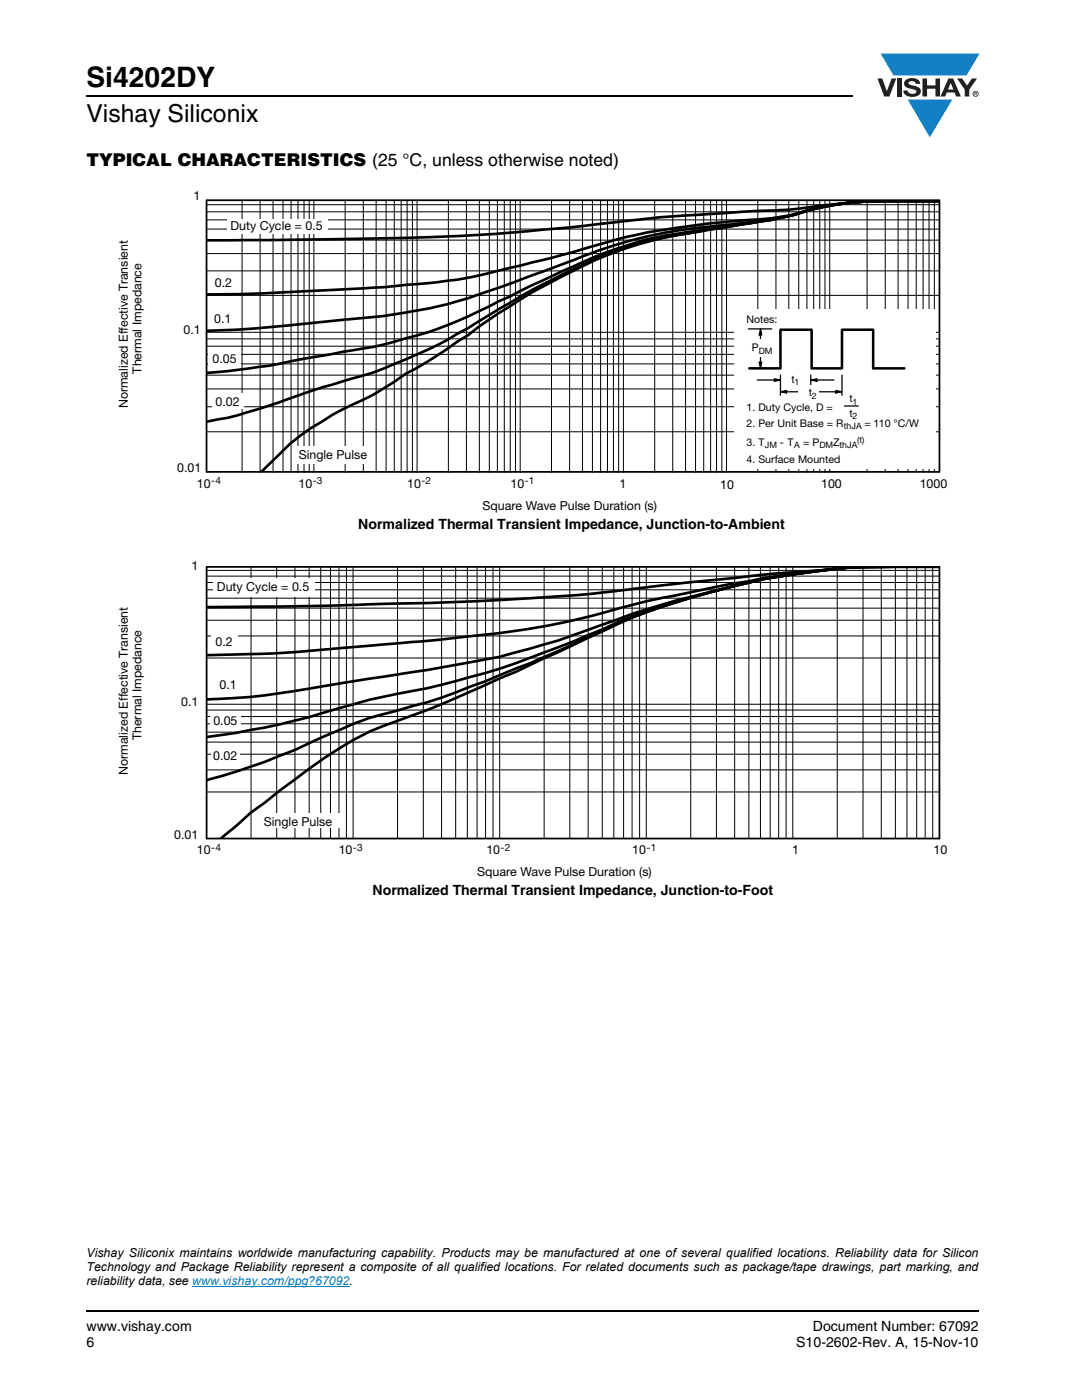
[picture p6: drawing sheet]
<svg xmlns="http://www.w3.org/2000/svg" width="216mm" height="279mm" viewBox="0 0 216 279" stroke-linecap="round" stroke-linejoin="round" font-family="sans-serif">
<path d="M17.1 18.9h.2v.3h-.2zM17.1 261.5h.2v.4h-.2z" fill="#000"/>
<path d="M17.3 19.1h152.9M17.3 261.7h178.1" fill="none" stroke="#000" stroke-width=".36"/>
<path d="M175.1 10.7h20.4v16.7h-20.4z" fill="#fff"/>
<g fill="#147fc3">
<path d="M175.7 10.7h19.7l-2.5 4.4h-1.1h-13.5z"/>
<path d="M181.1 19.9h8.9l-4.5 7.5z"/>
</g>
<g fill="#231f20">
<path d="M175.1 15.7h.9l1 2.5 .9-2.5h.9l-1.3 3.6h-1.1z"/>
<path d="M179 15.7h.9v3.6h-.9z"/>
<path d="M180.7 16a2.1 2.1 0 0 1 2.8 .3l.1 .4h-.9a.79 .79 0 0 0-.7-.5 .79 .79 0 0 0-.7 .4l.2 .3 1 .2a1.08 1.08 0 0 1 1.2 1.1 1.08 1.08 0 0 1-1.1 1.1 1.73 1.73 0 0 1-2.3-1.2h.8a.96 .96 0 0 0 .8 .6 .96 .96 0 0 0 1-.4 1.31 1.31 0 0 0-1.3-.6 1.03 1.03 0 0 1-1-.6 1.03 1.03 0 0 1 .1-1.1z"/>
<path d="M184.1 15.7h.9v1.3h1.7v-1.3h.9v3.6h-.9v-1.6h-1.7v1.6h-.9z"/>
<path d="M191 15.7h1l1 1.4 .9-1.4h1.1l-1.6 2.2v1.4h-.9v-1.4z"/>
<path d="M189.7 16.5l.5 1.4h-1zM189.2 15.7l-1.5 3.6h.9l.3-.8h1.6l.3 .8h.9l-1.5-3.6z"/>
<path d="M194.2 18.7a.46 .46 0 0 1 .9 0 .46 .46 0 0 1-.9 0zM194.1 18.7a.6 .6 0 0 0 1.2 0 .6 .6 0 0 0-1.2 0z"/>
<path d="M194.6 18.5h.2v.2h-.2zM194.4 18.4v.7h.2v-.3l.4 .3-.2-.3 .1-.2v-.2z"/>
</g>
<path d="M38.4 256.7h31.3" fill="none" stroke="#007ec4" stroke-width=".2"/>
<path d="M23.5 37.9h165.5v64.3h-165.5z" fill="#fff"/>
<path d="M187.5 40.1h-10.4a140.7 140.7 0 0 0-18.9 1.7l-10.2 .5a352.9 352.9 0 0 0-25.3 2.1 474.1 474.1 0 0 1-59.6 3.4l-22 .2M187.5 40.1a189.3 189.3 0 0 0-16.7 .2 56.5 56.5 0 0 0-12.6 2.6 90.9 90.9 0 0 1-12.6 1.3 175.2 175.2 0 0 0-20.9 3.1 381.7 381.7 0 0 1-33.5 8.5 417.5 417.5 0 0 1-35 2.6l-6.7 .3-8.4 .1M187.5 40.1a194.7 194.7 0 0 0-16.7 .2 52.7 52.7 0 0 0-12.6 2.6 144.3 144.3 0 0 1-18.5 2.5 90.4 90.4 0 0 0-25.3 6.5l-2.3 .9a290.3 290.3 0 0 1-22.1 7.7 128.5 128.5 0 0 1-22.2 3.4l-11.9 1.2a180.9 180.9 0 0 1-14.8 .9M187.5 40.1a190 190 0 0 0-16.7 .2 51.6 51.6 0 0 0-12.6 2.6l-4.3 1-16.6 2.4a72.2 72.2 0 0 0-20.9 6l-10.2 4.6a215.9 215.9 0 0 1-19 8.8 102.8 102.8 0 0 1-18.9 4.5l-8.3 1.5a146.5 146.5 0 0 1-18.9 2.7M187.5 40.1a190.8 190.8 0 0 0-16.7 .2 51.4 51.4 0 0 0-12.6 2.6l-4.3 1-10.3 1.6a128 128 0 0 0-18.9 3.9 141 141 0 0 0-18.5 8.4l-6.6 3.8-6.1 3.8-2.3 1.2a88.8 88.8 0 0 1-14.6 6.9l-4 1.4a156.1 156.1 0 0 0-16.9 5.4l-4 1.3a62.2 62.2 0 0 1-10.6 2.6M187.5 40.1h-10.4a55.2 55.2 0 0 0-18.9 2.8l-4.3 1-11.3 1.8a127 127 0 0 0-14.6 2.9 77.1 77.1 0 0 0-9.6 3.5 129.9 129.9 0 0 0-24.9 14.8l-2.3 1.3-2 1.5a73.1 73.1 0 0 1-8.3 4.9 58.7 58.7 0 0 1-10.6 6.2l-4 2-1.9 1.3a34.5 34.5 0 0 0-8.7 6.6l-3.4 3.3" fill="none" stroke="#000" stroke-width=".53"/>
<g fill="none" stroke="#000" stroke-width=".2">
<path d="M41.3 43.9h146.2M41.3 42.3h146.2M41.3 45.7h146.2M41.3 59h146.2M41.3 54.1h146.2M41.3 50.6h146.2M41.3 47.9h146.2M41.3 40.9h146.2M48.3 40.1v54.2M51.9 40.1v54.2M54.5 40.1v54.2M56.5 40.1v54.2"/>
<path d="M58.1 40.1v54.2M59.5 40.1v54.2M60.7 40.1v54.2M61.7 40.1v54.2M62.6 40.1v54.2M68.9 40.1v54.2M72.5 40.1v54.2M75.1 40.1v54.2M77 40.1v54.2M78.7 40.1v54.2M80 40.1v54.2M81.2 40.1v54.2"/>
<path d="M82.3 40.1v54.2M83.2 40.1v54.2M89.5 40.1v54.2M93.1 40.1v54.2M95.6 40.1v54.2M97.6 40.1v54.2M99.2 40.1v54.2M100.6 40.1v54.2M101.8 40.1v54.2M102.9 40.1v54.2M103.8 40.1v54.2M110 40.1v54.2"/>
<path d="M113.7 40.1v54.2M116.2 40.1v54.2M118.2 40.1v54.2M119.8 40.1v54.2M121.2 40.1v54.2M122.4 40.1v54.2M123.4 40.1v54.2M124.4 40.1v54.2M130.6 40.1v54.2M134.2 40.1v54.2M136.8 40.1v54.2M138.8 40.1v54.2"/>
<path d="M140.4 40.1v54.2M141.8 40.1v54.2M143 40.1v54.2M144 40.1v54.2M145 40.1v54.2M151.2 40.1v54.2M154.8 40.1v54.2M157.4 40.1v54.2M159.4 40.1v54.2M161 40.1v54.2M162.4 40.1v54.2M163.6 40.1v54.2"/>
<path d="M164.6 40.1v54.2M165.6 40.1v54.2M173 40v54.2M176.6 40v54.2M179.2 40v54.2M181.2 40v54.2M182.8 40v54.2M184.2 40v54.2M185.4 40v54.2M186.4 40v54.2M41.3 66.3h146M41.3 77.6h146"/>
<path d="M41.3 74.9h146M41.3 72.6h146M41.3 70.7h146M41.3 69.1h146M41.3 67.6h146M41.3 86.2h146M41.3 81.2h146"/>
</g>
<path d="M146.6 61.8h40.1v31.8h-40.1z" fill="#fff"/>
<path d="M149.3 65.6h4.7M151.1 75.8h3.7M154.5 75.6l1.2 .2-1.2 .3zM155.7 78.2l1.3-.3v.5zM155.7 74.8v4.1M156.6 78.2h3.8M161.8 75.8l1.2-.2v.5zM161.8 74.8v2.1M162.6 75.8h3.8M163.4 78.2h3.7M166.8 77.9l1.2 .3-1.2 .2zM168 74.8v4.1" fill="none" stroke="#000" stroke-width=".25"/>
<path d="M154.5 75.6l1.2 .2-1.2 .3zM155.7 78.2l1.3-.3v.5zM161.8 75.8l1.2-.2v.5zM166.8 77.9l1.2 .3-1.2 .2z" fill="#000"/>
<g fill="#fff">
<path d="M156.3 74.2h4v2.5h-4z"/>
<path d="M159.3 76.8h4v2.6h-4z"/>
</g>
<path d="M151.5 72.3h.5l-.3 1.2zM151.7 65.6l.3 1.2h-.5z" fill="#000"/>
<path d="M151.5 72.3h.5l-.3 1.2zM151.7 65.6l.3 1.2h-.5zM151.7 66.5v6.2" fill="none" stroke="#000" stroke-width=".25"/>
<path d="M148.3 67.8h6.6v3.4h-6.6z" fill="#fff"/>
<path d="M149.5 73.5h6.2v-7.7h6.3v7.7h6v-7.7h6.2v7.7h6.3" fill="none" stroke="#000" stroke-width=".51"/>
<path d="M168.5 81h2.8" fill="none" stroke="#000" stroke-width=".25"/>
<g fill="#fff">
<path d="M45.3 43.6h20v3h-20z"/>
<path d="M58.7 89.1h15.3v3.5h-15.3z"/>
<path d="M42.2 78.5h6.4v3.2h-6.4z"/>
<path d="M41.6 69.9h6.4v3.3h-6.4z"/>
</g>
<path d="M41.2 40v54.2M41.2 40h146.2M187.5 40v54.2M41.2 94.2h146.2" fill="none" stroke="#000" stroke-width=".35"/>
<path d="M23.5 111.8h165.5v63.6h-165.5z" fill="#fff"/>
<path d="M187.4 113.1a200.9 200.9 0 0 0-20.4 .4l-2.9 .3a399.2 399.2 0 0 0-23.5 2.1l-15.6 1.8a257.3 257.3 0 0 1-25.1 2l-11.1 .5-24.5 .7-23 .3M187.4 113.1a222.3 222.3 0 0 0-19 .2l-8 .9a339.5 339.5 0 0 0-37.3 7.3 153.3 153.3 0 0 1-31.2 5.7l-6.1 .7-9.4 .7a372.9 372.9 0 0 1-35.1 2.2M187.4 113.1a220.2 220.2 0 0 0-18.8 .2l-2.4 .3a150.7 150.7 0 0 0-26.5 5 145.9 145.9 0 0 0-19.6 6.1 153.4 153.4 0 0 1-22.8 6.8l-12.1 2.2-24 3.8a131.1 131.1 0 0 1-19.9 2.1M187.4 113.1h-8.8a114.5 114.5 0 0 0-23.3 2l-3 .5a237.1 237.1 0 0 0-26.2 7.4 278.4 278.4 0 0 1-29.2 11.3l-3.1 .8a118.9 118.9 0 0 1-14.5 3.4 193.4 193.4 0 0 0-17.6 4.6l-8.8 2.1-5.7 1-5.9 .9M187.4 113.1h-8.8a114.9 114.9 0 0 0-23.3 2l-3 .5a197.6 197.6 0 0 0-26.2 7.7l-3 1.3a423.3 423.3 0 0 1-32.2 13.6l-5.7 2-5.9 1.6a48.8 48.8 0 0 0-11.7 3.9l-3 1.3a137.5 137.5 0 0 1-23.3 8.7M187.4 113.1a210.7 210.7 0 0 0-19 .3l-1.3 .1a153.9 153.9 0 0 0-34.8 7.5 136.6 136.6 0 0 0-17.8 7.7l-11.5 5.3-12.9 5.7-4.9 2-8.8 3.2a60.9 60.9 0 0 0-14.7 8.5l-11.7 8.8-2.8 2.6-3.1 2.5" fill="none" stroke="#000" stroke-width=".53"/>
<g fill="none" stroke="#000" stroke-width=".2">
<path d="M41.2 117.7h146.2M41.2 116.2h146.2M41.2 119.4h146.2M41.2 115h146.2M41.2 113.8h146.2M50.1 113.2v54.1M55.2 113.2v54.1M58.9 113.2v54.1M61.7 113.2v54.1M64 113.2v54.1M65.9 113.2v54.1M67.6 113.2v54.1"/>
<path d="M69.1 113.2v54.1M70.5 113.2v54.1M79.3 113.2v54.1M84.5 113.2v54.1M88.1 113.2v54.1M90.9 113.2v54.1M93.3 113.2v54.1M95.2 113.2v54.1M96.9 113.2v54.1M98.4 113.2v54.1M99.7 113.2v54.1M108.6 113.2v54.1"/>
<path d="M113.7 113.2v54.1M117.4 113.2v54.1M120.2 113.2v54.1M122.5 113.2v54.1M124.4 113.2v54.1M126.1 113.2v54.1M127.6 113.2v54.1M129 113.2v54.1M137.8 113.2v54.1M143 113.2v54.1M146.6 113.2v54.1M149.4 113.2v54.1"/>
<path d="M151.7 113.2v54.1M153.7 113.2v54.1M155.4 113.2v54.1M156.9 113.2v54.1M158.2 113.2v54.1M167.1 113.2v54.1M172.2 113.2v54.1M175.8 113.2v54.1M178.7 113.2v54.1M181 113.2v54.1M182.9 113.2v54.1M184.6 113.2v54.1"/>
<path d="M186.1 113.2v54.1M41.2 131.3h146.2M41.2 126.9h146.2M41.2 123.8h146.2M41.2 121.4h146.2M41.3 140.5h146.3M41.3 158.1h146.3M41.3 153.7h146.3M41.3 150.5h146.3M41.3 148.1h146.3M41.3 146.1h146.3M41.3 144.4h146.3"/>
<path d="M41.3 143h146.3M41.3 141.7h146.3"/>
</g>
<g fill="#fff">
<path d="M42.2 126.4h5.3v3.1h-5.3z"/>
<path d="M42.6 115.3h20.2v3.7h-20.2z"/>
<path d="M41.9 142.2h6v3.3h-6z"/>
<path d="M50.9 162.3h17.3v3h-17.3z"/>
<path d="M42.1 149.2h5.7v3h-5.7z"/>
</g>
<path d="M41.2 113.2v54.1M41.2 113.1l146.3 .1v54.1h-146.3" fill="none" stroke="#000" stroke-width=".35"/>
<text font-size="5.6" x="17.3" y="17.4">Si4202DY</text>
<text font-size="4.9" x="17.3" y="24.4">Vishay Siliconix</text>
<text font-size="3.5" x="17.3" y="33">TYPICAL CHARACTERISTICS (25 °C, unless otherwise noted)</text>
<g font-size="2.8">
<text x="71.5" y="105.6">Normalized Thermal Transient Impedance, Junction-to-Ambient</text>
<text x="74.3" y="178.7">Normalized Thermal Transient Impedance, Junction-to-Foot</text>
<text x="17.3" y="265.6">www.vishay.com</text>
<text x="17.3" y="268.8">6</text>
<text x="158.9" y="268.8">S10-2602-Rev. A, 15-Nov-10</text>
<text x="162.2" y="265.6">Document Number: 67092</text>
</g>
<g font-size="2.5">
<text x="38.6" y="39.9">1</text>
<text x="46" y="46">Duty Cycle = 0.5</text>
<text x="42.9" y="57.3">0.2</text>
<text x="42.8" y="64.5">0.1</text>
<text x="36.6" y="66.6">0.1</text>
<text x="28.2" y="74.5" transform="rotate(-90 28.2 74.5)">Thermal Impedance</text>
<text x="42.4" y="72.4">0.05</text>
<text x="25.5" y="81.5" transform="rotate(-90 25.5 81.5)">Normalized Effective Transient</text>
<text x="43" y="81">0.02</text>
<text x="35.3" y="94.2">0.01</text>
<text x="59.6" y="91.6">Single Pulse</text>
<text x="39.3" y="97.3">10</text>
<text x="59.6" y="97.3">10</text>
<text x="81.2" y="97.3">10</text>
<text x="96.3" y="101.7">Square Wave Pulse Duration (s)</text>
<text x="101.9" y="97.3">10</text>
<text x="123.6" y="97.3">1</text>
<text x="143.7" y="97.5">10</text>
<text x="163.8" y="97.3">100</text>
<text x="183.5" y="97.3">1000</text>
<text x="38.2" y="113.8">1</text>
<text x="43.3" y="117.9">Duty Cycle = 0.5</text>
<text x="43" y="128.9">0.2</text>
<text x="43.8" y="137.5">0.1</text>
<text x="36.1" y="141">0.1</text>
<text x="28.2" y="147.7" transform="rotate(-90 28.2 147.7)">Thermal Impedance</text>
<text x="42.6" y="144.7">0.05</text>
<text x="25.5" y="154.7" transform="rotate(-90 25.5 154.7)">Normalized Effective Transient</text>
<text x="42.5" y="151.7">0.02</text>
<text x="34.8" y="167.4">0.01</text>
<text x="52.6" y="164.8">Single Pulse</text>
<text x="39.3" y="170.5">10</text>
<text x="67.6" y="170.5">10</text>
<text x="97" y="170.5">10</text>
<text x="126.2" y="170.5">10</text>
<text x="158.1" y="170.5">1</text>
<text x="186.3" y="170.5">10</text>
<text x="95.2" y="174.9">Square Wave Pulse Duration (s)</text>
<text x="17.3" y="250.8">Vishay Siliconix maintains worldwide manufacturing capability. Products may be manufactured at one of several qualified locations. Reliability data for Silicon</text>
<text x="17.3" y="253.6">Technology and Package Reliability represent a composite of all qualified locations. For related documents such as package/tape drawings, part marking, and</text>
<text x="17.3" y="256.5">reliability data, see www.vishay.com/ppg?67092.</text>
</g>
<g font-size="2.1">
<text x="149" y="64.4">Notes:</text>
<text x="150" y="70.1">P</text>
<text x="157.9" y="76.4">t</text>
<text x="149" y="82">1. Duty Cycle, D =</text>
<text x="161.4" y="79.1">t</text>
<text x="169.5" y="80.3">t</text>
<text x="169.5" y="83.1">t</text>
<text x="149" y="89">3. T</text>
<text x="149" y="85.2">2. Per Unit Base = R</text>
<text x="155.6" y="89">- T</text>
<text x="160.3" y="89">= P</text>
<text x="166.2" y="89">Z</text>
<text x="172.5" y="85.2">= 110 °C/W</text>
<text x="149" y="92.3">4. Surface Mounted</text>
</g>
<g font-size="2">
<text x="42.1" y="96.6">-4</text>
<text x="62.4" y="96.6">-3</text>
<text x="84.1" y="96.6">-2</text>
<text x="104.7" y="96.6">-1</text>
<text x="42.1" y="169.8">-4</text>
<text x="70.4" y="169.8">-3</text>
<text x="99.9" y="169.8">-2</text>
<text x="129" y="169.8">-1</text>
</g>
<g font-size="1.8">
<text x="151.4" y="70.5">DM</text>
<text x="158.5" y="76.9">1</text>
<text x="162" y="79.6">2</text>
<text x="170.1" y="80.8">1</text>
<text x="170.1" y="83.6">2</text>
<text x="152.6" y="89.5">JM</text>
<text x="158.5" y="89.5">A</text>
<text x="163.5" y="89.5">DM</text>
<text x="167.5" y="89.5">thJA</text>
<text x="168.4" y="85.7">thJA</text>
<text x="171" y="88.4">(t)</text>
</g>
</svg>
